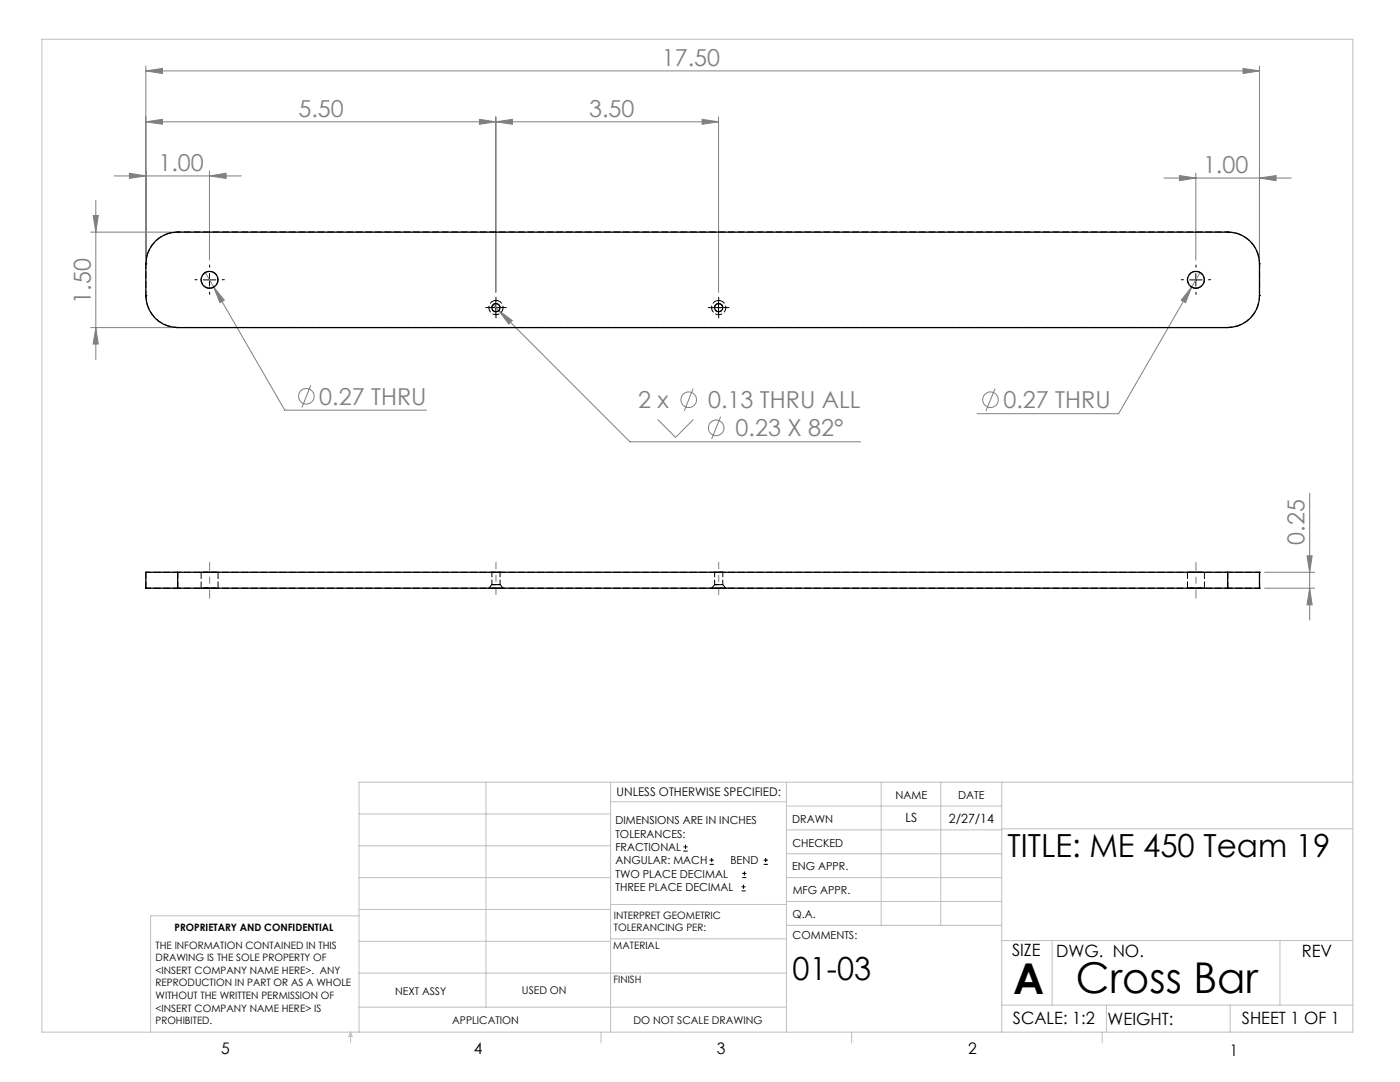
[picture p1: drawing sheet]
<svg xmlns="http://www.w3.org/2000/svg" width="279mm" height="216mm" viewBox="0 0 279 216" stroke-linecap="round" stroke-linejoin="round" font-family="sans-serif">
<g fill="none" stroke="#808080" stroke-width=".2">
<path d="M29.1 14.1l3.3-.4v1zM29.1 13.2v38.4M29.1 14.1h222.3M248.1 13.7l3.3 .4-3.3 .6zM251.4 13.2v38.4M19.1 40v31.7M22.8 35.1h25.4M25.8 34.6l3.3 .5-3.3 .5zM29.1 24.3l3.3-.5v1zM29.1 24.3h114.3M41.8 35.1l3.3-.5v1zM41.8 34.1v17.8"/>
<path d="M95.7 23.8l3.3 .5-3.3 .5zM99 24.3l3.3-.5v1zM99 23.3v35M140.1 23.8l3.3 .5-3.3 .5zM143.4 23.3v35M232.3 35.5h25.4M235.4 35l3.3 .5-3.3 .6zM238.7 34.5v17.4M251.4 35.5l3.3-.5v1.1zM18.1 46.3h16.4M18.6 43h1l-.5 3.3zM41 54.4l1.7 2.9"/>
<path d="M42.7 57.3l2.1 2.6-.9 .5zM42.7 57.3l14.1 24.5h28.3M237.8 57.3l-1.2 3.1-.9-.5zM237.8 57.3l-14.6 25.2h-28.2M239.5 54.4l-1.7 2.9M18.1 65.4h16.4M19.1 65.4l.5 3.3h-1zM62 76.9l-1.7 4.4M98.4 60.8l27.3 27.4h46.1M99.6 62l2.6 2-.7 .7zM138.3 77.5l-1.7 4.5M198.6 77.5l-1.8 4.5"/>
<path d="M131.3 83.7l3.5 3.6 3.6-3.6M143.8 83.1l-1.8 4.5M261.4 98.4v25.3M252.4 114.2h10M252.4 117.4h10M260.8 110.9h1.1l-.5 3.3zM261.4 117.4l.5 3.3h-1.1z"/>
<circle cx="61.1" cy="79.1" r="1.55"/>
<circle cx="137.4" cy="79.8" r="1.55"/>
<circle cx="197.7" cy="79.8" r="1.54"/>
<circle cx="142.9" cy="85.4" r="1.56"/>
</g>
<g fill="none" stroke="#000" stroke-width=".2">
<path d="M40.6 55.8h2.5M41.8 54.6v2.5M237.4 55.8h2.5M238.7 54.6v2.5M97.7 61.4h2.5M99 60.1v2.6M142.2 61.4h2.5M143.4 60.1v2.6M136.4 169.8h.8M136.4 169h.8M136.8 168.6v.8M141.6 172.5h.9"/>
<path d="M141.6 171.6h.9M142 171.2v.8M148 177.8h.8M148 177h.8M148.1 175.1h.8M148.1 174.3h.8M148.4 176.5v.8M148.6 173.9v.8M152.4 172.5h.8M152.4 171.6h.8M152.8 171.2v.8"/>
</g>
<g fill="none" stroke="#000" stroke-width=".2" stroke-dasharray="15.2 1.3 1.3 1.3">
<path d="M39.3 55.8h-.4M41.8 53.3v-.4M41.8 58.3v.5M44.3 55.8h.5M236.2 55.8h-.5M238.7 53.3v-.4M238.7 58.3v.5M241.2 55.8h.4M97.7 61.4h-.8M99 60.1v-.8M99 62.6v.8M100.2 61.4h.8"/>
<path d="M142.2 61.4h-.8M143.4 60.1v-.8M143.4 62.6v.8M144.7 61.4h.8"/>
</g>
<path d="M41.8 119.4v-7.2M238.7 119.4v-7.2" fill="none" stroke="#808080" stroke-width=".2" stroke-dasharray="15.2 1.3 1.3 1.3" stroke-dashoffset="13.6"/>
<path d="M99 118.7v-6.5M143.4 118.7v-6.5" fill="none" stroke="#808080" stroke-width=".2" stroke-dasharray="15.2 1.3 1.3 1.3" stroke-dashoffset="13.9"/>
<g fill="none" stroke="#c0c0c0" stroke-width=".2">
<path d="M8.4 7.8h261.6v198.2h-261.6zM97 156.1v44.9M121.8 156.1v49.9M121.8 160h35.2M157 156.1v49.9M175.9 156.1v28.5M187.7 156.1v28.5M199.9 156.1v49.9M270 156.1h-198.4v49.9M71.6 175.1h50.2M71.6 168.8h50.2M71.6 162.4h50.2"/>
<path d="M157 170.4h42.9M157 165.6h42.9M157 160.8h42.9M157 175.1h42.9M157 179.9h42.9M199.9 165.4h70.1M71.6 194.2h85.4M71.6 187.8h50.2M71.6 181.5h50.2M71.6 182.7h-41.5v23.3M121.8 187.3h35.2M121.8 180.5h35.2"/>
<path d="M157 184.6h42.9M199.9 187.7h70.1M210 187.7v12.9M255.4 187.7v12.9M70 206v2.1M70 206l.3 .8h-.7zM71.6 201h85.4M119.9 206v2.1M170 206v2.1M199.9 200.6h70.1M220 206v2.1M220.8 200.6v5.4"/>
<path d="M245.5 200.6v5.4"/>
</g>
<g fill="#808080">
<path d="M251.4 35.5l3.3-.5v1.1zM235.4 35l3.3 .5-3.3 .6z"/>
<path d="M29.1 14.1l3.3-.4v1zM248.1 13.7l3.3 .4-3.3 .6zM25.8 34.6l3.3 .5-3.3 .5zM41.8 35.1l3.3-.5v1zM29.1 24.3l3.3-.5v1zM95.7 23.8l3.3 .5-3.3 .5zM99 24.3l3.3-.5v1zM140.1 23.8l3.3 .5-3.3 .5zM237.8 57.3l-2.1 2.6 .9 .5zM42.7 57.3l1.2 3.1 .9-.5zM99.6 62l1.9 2.7 .7-.7z"/>
<path d="M260.8 110.9h1.1l-.5 3.3zM261.4 117.4l.5 3.3h-1.1zM18.6 43h1l-.5 3.3zM19.1 65.4l.5 3.3h-1z"/>
</g>
<g fill="none" stroke="#000" stroke-width=".25">
<path d="M31 48.2a6.3 6.3 0 0 1 4.5-1.9h209.5a6.3 6.3 0 0 1 6.4 6.4v6.3a6.3 6.3 0 0 1-6.4 6.4h-209.5a6.4 6.4 0 0 1-6.4-6.4v-6.3a6.4 6.4 0 0 1 1.9-4.5zM35.5 114.2h-6.4v3.2h6.4M35.5 114.2v3.2M35.5 114.2h209.5M35.5 117.4h209.5M245 114.2h6.4v3.2h-6.4M245 114.2v3.2"/>
<circle cx="41.8" cy="55.9" r="1.69"/>
<circle cx="238.7" cy="55.9" r="1.69"/>
<circle cx="99" cy="61.4" r=".82"/>
<circle cx="143.4" cy="61.4" r=".82"/>
</g>
<g fill="none" stroke="#000" stroke-width=".2" stroke-dasharray="1.3 .6">
<path d="M29.1 52.6h.1M29.1 59h.1M35.5 46.3h.1M99 59.9a1.43 1.43 0 0 1 1.3 2 1.43 1.43 0 0 1-2.4 .4 1.43 1.43 0 0 1 .6-2.3l.5-.1M143.4 59.9a1.43 1.43 0 0 1 1.3 2 1.43 1.43 0 0 1-2.3 .4 1.43 1.43 0 0 1 .6-2.3l.4-.1M245 46.3h.1M251.4 52.6h.1M251.4 59h.1M35.5 65.3h.1M99 60.6a.82 .82 0 0 1 .7 1.1 .82 .82 0 0 1-1.3 .2 .82 .82 0 0 1 .3-1.3h.3M143.4 60.6a.82 .82 0 0 1 .8 1.1 .82 .82 0 0 1-1.3 .2 .82 .82 0 0 1 .2-1.3h.3M245 65.3h.1"/>
<path d="M29.1 114.2v3.2M29.1 114.2h.1M29.1 117.4h.1M35.5 117.4v-3.2M40.1 114.2v3.2M43.5 117.4v-3.2M98.7 116.7h1.1h-1.6h.5M99 114.2h.8h-1.6h.8M143.1 116.7h1.1h-1.6h.5M143.4 114.2h.8h-1.6h.8M237 114.2v3.2M240.4 117.4v-3.2"/>
<path d="M245 114.2v3.2M251.4 114.2h.1M251.4 117.4h.1M251.4 117.4v-3.2"/>
</g>
<path d="M245 46.3h-209.5M35.5 65.3h209.5M99 117.4h1.4h-2.8h1.4M143.4 117.4h1.5h-2.9h1.4M245 114.2h-209.5M245 117.4h-209.5" fill="none" stroke="#000" stroke-width=".2" stroke-dasharray="1.3 .6" stroke-dashoffset=".6"/>
<path d="M41.8 57.5a1.69 1.69 0 0 0 1.6-2.4 1.69 1.69 0 0 0-2.8-.4 1.69 1.69 0 0 0 .7 2.7l.5 .1M238.7 57.5a1.69 1.69 0 0 0 1.5-2.4 1.69 1.69 0 0 0-2.8-.4 1.69 1.69 0 0 0 .8 2.7l.5 .1M41.8 114.2h1.7h-3.4h1.7M41.8 117.4h1.7h-3.4h1.7M238.7 114.2h1.7h-3.4h1.7M238.7 117.4h1.7h-3.4h1.7" fill="none" stroke="#000" stroke-width=".2" stroke-dasharray="1.3 .6" stroke-dashoffset=".1"/>
<path d="M29.1 52.6v6.4M251.4 59v-6.4M29.1 117.4h6.4M35.5 114.2h-6.4M245 117.4h6.4M251.4 114.2h-6.4" fill="none" stroke="#000" stroke-width=".2" stroke-dasharray="1.3 .6" stroke-dashoffset=".3"/>
<path d="M98.2 116.7l-.6 .7M100.4 117.4l-.6-.7M142.6 116.7l-.6 .7M144.9 117.4l-.7-.7" fill="none" stroke="#000" stroke-width=".2" stroke-dasharray="1.3 .6" stroke-dashoffset=".5"/>
<path d="M29.1 52.6a6.3 6.3 0 0 1 6.4-6.3M245 46.3a6.3 6.3 0 0 1 6.4 6.3M251.4 59a6.3 6.3 0 0 1-6.4 6.3M35.5 65.3a6.3 6.3 0 0 1-6.4-6.3M98.2 114.2v2.5M99.8 116.7v-2.5M142.6 114.2v2.5M144.2 116.7v-2.5" fill="none" stroke="#000" stroke-width=".2" stroke-dasharray="1.3 .6" stroke-dashoffset=".4"/>
<g font-size="8.5">
<text x="202.2" y="198.3">A</text>
<text x="214.7" y="198.1">Cross Bar</text>
</g>
<g font-size="6.3">
<text x="201.1" y="171">TITLE: ME 450 Team 19</text>
<text x="158.2" y="195.5">01-03</text>
</g>
<g font-size="4.7" fill="#808080">
<text x="132.1" y="13.1">17.50</text>
<text x="59.6" y="23.3">5.50</text>
<text x="117.6" y="23.3">3.50</text>
<text x="31.6" y="34.1">1.00</text>
<text x="240.1" y="34.5">1.00</text>
<text x="18.1" y="60.6" transform="rotate(-90 18.1 60.6)">1.50</text>
<text x="63.7" y="80.8">0.27 THRU</text>
<text x="127.3" y="81.5">2 x</text>
<text x="141.3" y="81.5">0.13 THRU ALL</text>
<text x="200.3" y="81.5">0.27 THRU</text>
<text x="146.8" y="87.1">0.23 X 82°</text>
<text x="260.4" y="108.7" transform="rotate(-90 260.4 108.7)">0.25</text>
</g>
<g font-size="3.4">
<text x="202" y="190.8">SIZE</text>
<text x="210.8" y="190.9">DWG. NO.</text>
<text x="259.8" y="191">REV</text>
<text x="202.1" y="204.4">SCALE: 1:2</text>
<text x="221" y="204.5">WEIGHT:</text>
<text x="247.8" y="204.4">SHEET 1 OF 1</text>
</g>
<g font-size="3.2">
<text x="44.2" y="210.4">5</text>
<text x="94.6" y="210.3">4</text>
<text x="143.1" y="210.4">3</text>
<text x="193.2" y="210.3">2</text>
<text x="245.4" y="210.6">1</text>
</g>
<g font-size="2.5">
<text x="180.7" y="164.1">LS</text>
<text x="189.4" y="164.2">2/27/14</text>
</g>
<text font-size="2.4" x="123.1" y="158.9">UNLESS OTHERWISE SPECIFIED:</text>
<g font-size="2.2">
<text x="178.7" y="159.4">NAME</text>
<text x="191.2" y="159.4">DATE</text>
<text x="122.8" y="164.5">DIMENSIONS ARE IN INCHES</text>
<text x="122.8" y="167.1">TOLERANCES:</text>
<text x="158.1" y="164.2">DRAWN</text>
<text x="122.8" y="169.8">FRACTIONAL</text>
<text x="122.8" y="172.5">ANGULAR: MACH</text>
<text x="145.8" y="172.5">BEND</text>
<text x="158.1" y="173.7">ENG APPR.</text>
<text x="158.2" y="169.1">CHECKED</text>
<text x="122.8" y="175.1">TWO PLACE DECIMAL</text>
<text x="122.8" y="177.8">THREE PLACE DECIMAL</text>
<text x="158.2" y="178.4">MFG APPR.</text>
<text x="158.2" y="183.2">Q.A.</text>
<text x="158.2" y="187.4">COMMENTS:</text>
</g>
<g font-size="2.1">
<text x="78.8" y="198.5">NEXT ASSY</text>
<text x="104.2" y="198.4">USED ON</text>
<text x="90.2" y="204.3">APPLICATION</text>
<text x="126.4" y="204.3">DO NOT SCALE DRAWING</text>
</g>
<g font-size="2">
<text x="34.8" y="185.7">PROPRIETARY AND CONFIDENTIAL</text>
<text x="122.5" y="183.3">INTERPRET GEOMETRIC</text>
<text x="122.5" y="185.9">TOLERANCING PER:</text>
<text x="31.1" y="189.3">THE INFORMATION CONTAINED IN THIS</text>
<text x="31.1" y="191.8">DRAWING IS THE SOLE PROPERTY OF</text>
<text x="122.4" y="189.4">MATERIAL</text>
<text x="31.1" y="194.3">&lt;INSERT COMPANY NAME HERE&gt;. ANY</text>
<text x="31.1" y="196.8">REPRODUCTION IN PART OR AS A WHOLE</text>
<text x="122.4" y="196.2">FINISH</text>
<text x="31.1" y="199.4">WITHOUT THE WRITTEN PERMISSION OF</text>
<text x="31.1" y="201.9">&lt;INSERT COMPANY NAME HERE&gt; IS</text>
<text x="31.1" y="204.4">PROHIBITED.</text>
</g>
</svg>
